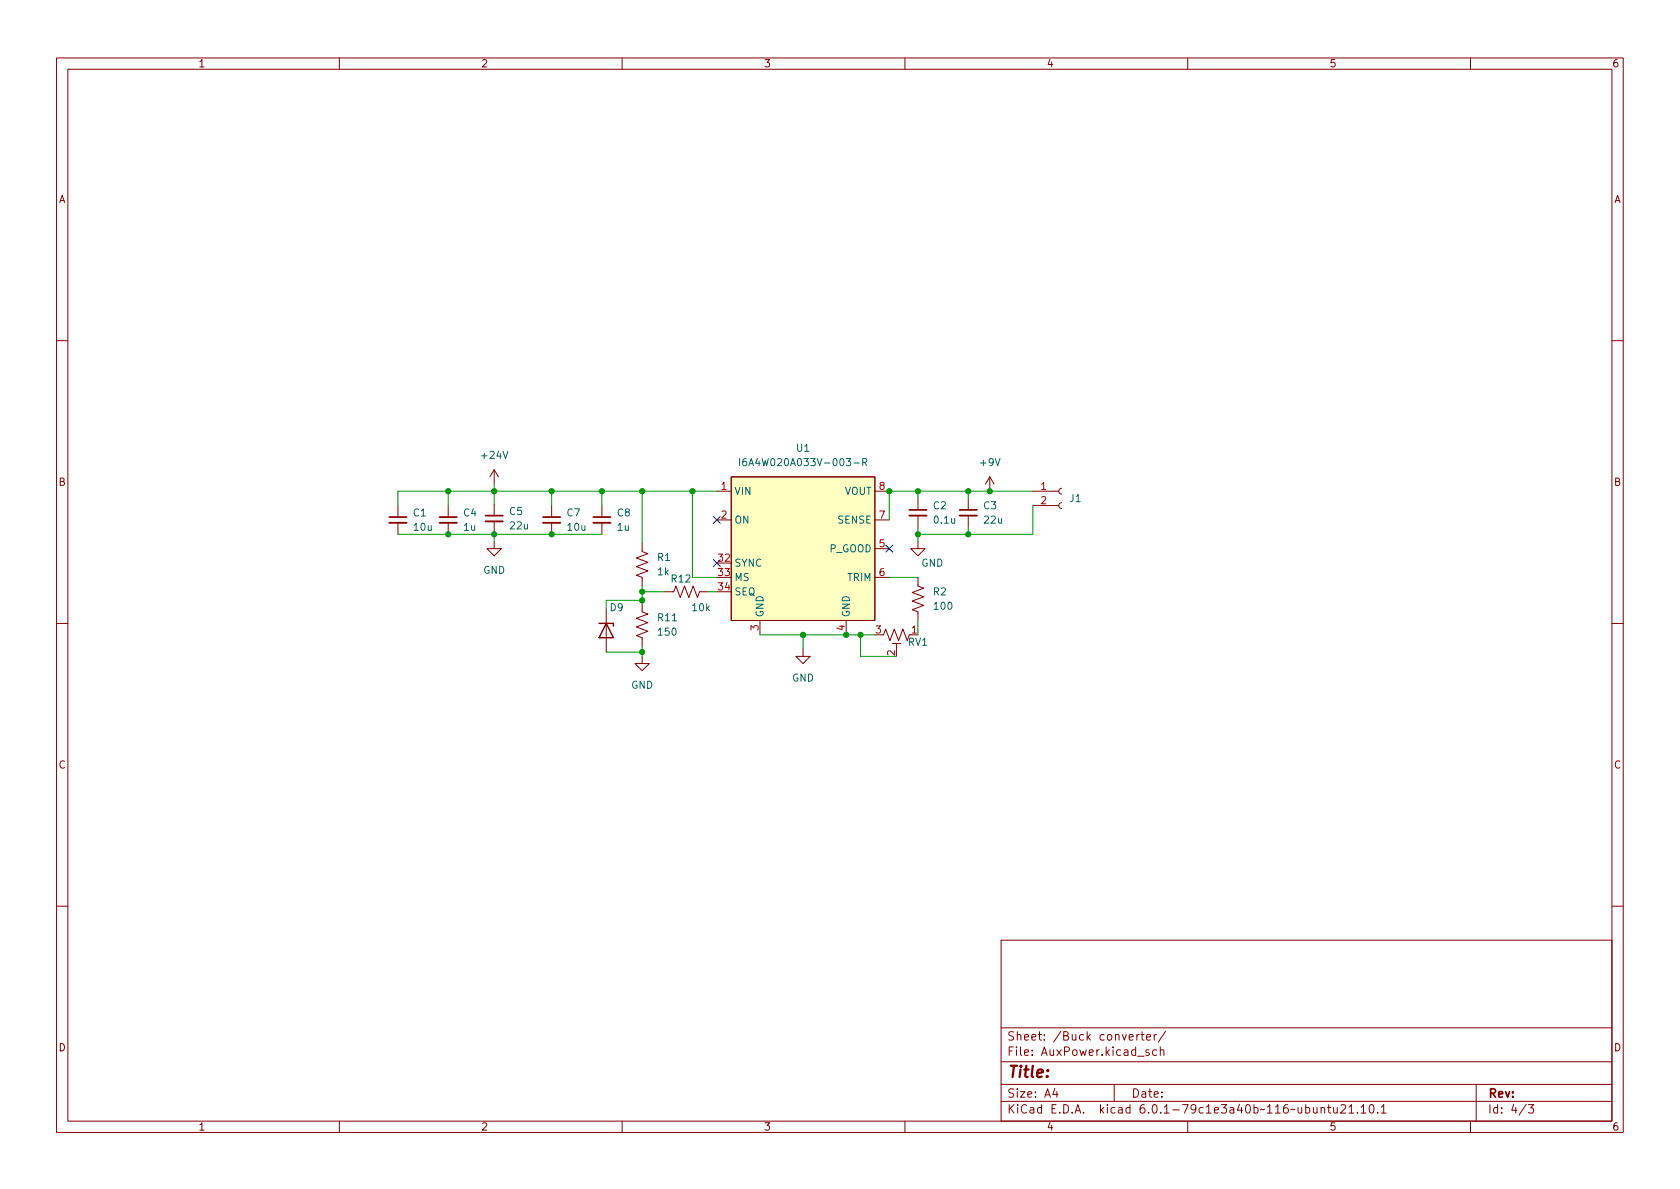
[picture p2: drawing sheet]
(kicad_sch (version 20211123) (generator eeschema)

 (paper "A4")

 (lib_symbols
  (symbol "Connector:Conn_01x02_Female" (pin_names (offset 1.016) hide) (in_bom yes) (on_board yes)
   (property "Reference" "J" (id 0) (at 0 2.54 0) (effects (font (size 1.27 1.27))))
   (property "Value" "Conn_01x02_Female" (id 1) (at 0 -5.08 0) (effects (font (size 1.27 1.27))))
   (property "Footprint" "" (id 2) (at 0 0 0) (effects (font (size 1.27 1.27)) hide))
   (property "Datasheet" "~" (id 3) (at 0 0 0) (effects (font (size 1.27 1.27)) hide))
   (symbol "Conn_01x02_Female_1_1"
    (arc (start 0 -2.032) (mid -0.508 -2.54) (end 0 -3.048) (stroke (width 0.1524) (type default) (color 0 0 0 0)) (fill (type none)))
    (polyline (pts (xy -1.27 -2.54) (xy -0.508 -2.54)) (stroke (width 0.1524) (type default) (color 0 0 0 0)) (fill (type none)))
    (polyline (pts (xy -1.27 0) (xy -0.508 0)) (stroke (width 0.1524) (type default) (color 0 0 0 0)) (fill (type none)))
    (arc (start 0 0.508) (mid -0.508 0) (end 0 -0.508) (stroke (width 0.1524) (type default) (color 0 0 0 0)) (fill (type none)))
    (pin passive line (at -5.08 0 0) (length 3.81) (name "Pin_1" (effects (font (size 1.27 1.27)))) (number "1" (effects (font (size 1.27 1.27)))))
    (pin passive line (at -5.08 -2.54 0) (length 3.81) (name "Pin_2" (effects (font (size 1.27 1.27)))) (number "2" (effects (font (size 1.27 1.27)))))))
  (symbol "Device:C_Small" (pin_numbers hide) (pin_names (offset 0.254) hide) (in_bom yes) (on_board yes)
   (property "Reference" "C" (id 0) (at 0.254 1.778 0) (effects (font (size 1.27 1.27)) (justify left)))
   (property "Value" "C_Small" (id 1) (at 0.254 -2.032 0) (effects (font (size 1.27 1.27)) (justify left)))
   (property "Footprint" "" (id 2) (at 0 0 0) (effects (font (size 1.27 1.27)) hide))
   (property "Datasheet" "~" (id 3) (at 0 0 0) (effects (font (size 1.27 1.27)) hide))
   (symbol "C_Small_0_1"
    (polyline (pts (xy -1.524 -0.508) (xy 1.524 -0.508)) (stroke (width 0.3302) (type default) (color 0 0 0 0)) (fill (type none)))
    (polyline (pts (xy -1.524 0.508) (xy 1.524 0.508)) (stroke (width 0.3048) (type default) (color 0 0 0 0)) (fill (type none))))
   (symbol "C_Small_1_1"
    (pin passive line (at 0 2.54 270) (length 2.032) (name "~" (effects (font (size 1.27 1.27)))) (number "1" (effects (font (size 1.27 1.27)))))
    (pin passive line (at 0 -2.54 90) (length 2.032) (name "~" (effects (font (size 1.27 1.27)))) (number "2" (effects (font (size 1.27 1.27)))))))
  (symbol "Device:D_Zener" (pin_numbers hide) (pin_names (offset 1.016) hide) (in_bom yes) (on_board yes)
   (property "Reference" "D9" (id 0) (at -4.064 0.508 90) (effects (font (size 1.27 1.27)) (justify left)))
   (property "Value" "3.3V" (id 1) (at -5.842 -2.54 90) (effects (font (size 1.27 1.27)) (justify left)))
   (property "Footprint" "Package_TO_SOT_SMD:SOT-23" (id 2) (at 0 0 0) (effects (font (size 1.27 1.27)) hide))
   (property "Datasheet" "~" (id 3) (at 0 0 0) (effects (font (size 1.27 1.27)) hide))
   (symbol "D_Zener_0_1"
    (polyline (pts (xy 1.27 0) (xy -1.27 0)) (stroke (width 0) (type default) (color 0 0 0 0)) (fill (type none)))
    (polyline (pts (xy -1.27 -1.27) (xy -1.27 1.27) (xy -0.762 1.27)) (stroke (width 0.254) (type default) (color 0 0 0 0)) (fill (type none)))
    (polyline (pts (xy 1.27 -1.27) (xy 1.27 1.27) (xy -1.27 0) (xy 1.27 -1.27)) (stroke (width 0.254) (type default) (color 0 0 0 0)) (fill (type none))))
   (symbol "D_Zener_1_1"
    (pin passive line (at 3.81 0 180) (length 2.54) (name "A" (effects (font (size 1.27 1.27)))) (number "1" (effects (font (size 1.27 1.27)))))
    (pin passive line (at -3.81 0 0) (length 2.54) (name "K" (effects (font (size 1.27 1.27)))) (number "3" (effects (font (size 1.27 1.27)))))))
  (symbol "Device:R_Potentiometer_Trim_US" (pin_names (offset 1.016) hide) (in_bom yes) (on_board yes)
   (property "Reference" "RV" (id 0) (at -4.445 0 90) (effects (font (size 1.27 1.27))))
   (property "Value" "R_Potentiometer_Trim_US" (id 1) (at -2.54 0 90) (effects (font (size 1.27 1.27))))
   (property "Footprint" "" (id 2) (at 0 0 0) (effects (font (size 1.27 1.27)) hide))
   (property "Datasheet" "~" (id 3) (at 0 0 0) (effects (font (size 1.27 1.27)) hide))
   (symbol "R_Potentiometer_Trim_US_0_1"
    (polyline (pts (xy 0 -2.286) (xy 0 -2.54)) (stroke (width 0) (type default) (color 0 0 0 0)) (fill (type none)))
    (polyline (pts (xy 0 2.286) (xy 0 2.54)) (stroke (width 0) (type default) (color 0 0 0 0)) (fill (type none)))
    (polyline (pts (xy 1.524 0.762) (xy 1.524 -0.762)) (stroke (width 0) (type default) (color 0 0 0 0)) (fill (type none)))
    (polyline (pts (xy 2.54 0) (xy 1.524 0)) (stroke (width 0) (type default) (color 0 0 0 0)) (fill (type none)))
    (polyline (pts (xy 0 -0.762) (xy 1.016 -1.143) (xy 0 -1.524) (xy -1.016 -1.905) (xy 0 -2.286)) (stroke (width 0) (type default) (color 0 0 0 0)) (fill (type none)))
    (polyline (pts (xy 0 0.762) (xy 1.016 0.381) (xy 0 0) (xy -1.016 -0.381) (xy 0 -0.762)) (stroke (width 0) (type default) (color 0 0 0 0)) (fill (type none)))
    (polyline (pts (xy 0 2.286) (xy 1.016 1.905) (xy 0 1.524) (xy -1.016 1.143) (xy 0 0.762)) (stroke (width 0) (type default) (color 0 0 0 0)) (fill (type none))))
   (symbol "R_Potentiometer_Trim_US_1_1"
    (pin passive line (at 0 3.81 270) (length 1.27) (name "1" (effects (font (size 1.27 1.27)))) (number "1" (effects (font (size 1.27 1.27)))))
    (pin passive line (at 3.81 0 180) (length 1.27) (name "2" (effects (font (size 1.27 1.27)))) (number "2" (effects (font (size 1.27 1.27)))))
    (pin passive line (at 0 -3.81 90) (length 1.27) (name "3" (effects (font (size 1.27 1.27)))) (number "3" (effects (font (size 1.27 1.27)))))))
  (symbol "Device:R_US" (pin_numbers hide) (pin_names (offset 0)) (in_bom yes) (on_board yes)
   (property "Reference" "R" (id 0) (at 2.54 0 90) (effects (font (size 1.27 1.27))))
   (property "Value" "R_US" (id 1) (at -2.54 0 90) (effects (font (size 1.27 1.27))))
   (property "Footprint" "" (id 2) (at 1.016 -0.254 90) (effects (font (size 1.27 1.27)) hide))
   (property "Datasheet" "~" (id 3) (at 0 0 0) (effects (font (size 1.27 1.27)) hide))
   (symbol "R_US_0_1"
    (polyline (pts (xy 0 -2.286) (xy 0 -2.54)) (stroke (width 0) (type default) (color 0 0 0 0)) (fill (type none)))
    (polyline (pts (xy 0 2.286) (xy 0 2.54)) (stroke (width 0) (type default) (color 0 0 0 0)) (fill (type none)))
    (polyline (pts (xy 0 -0.762) (xy 1.016 -1.143) (xy 0 -1.524) (xy -1.016 -1.905) (xy 0 -2.286)) (stroke (width 0) (type default) (color 0 0 0 0)) (fill (type none)))
    (polyline (pts (xy 0 0.762) (xy 1.016 0.381) (xy 0 0) (xy -1.016 -0.381) (xy 0 -0.762)) (stroke (width 0) (type default) (color 0 0 0 0)) (fill (type none)))
    (polyline (pts (xy 0 2.286) (xy 1.016 1.905) (xy 0 1.524) (xy -1.016 1.143) (xy 0 0.762)) (stroke (width 0) (type default) (color 0 0 0 0)) (fill (type none))))
   (symbol "R_US_1_1"
    (pin passive line (at 0 3.81 270) (length 1.27) (name "~" (effects (font (size 1.27 1.27)))) (number "1" (effects (font (size 1.27 1.27)))))
    (pin passive line (at 0 -3.81 90) (length 1.27) (name "~" (effects (font (size 1.27 1.27)))) (number "2" (effects (font (size 1.27 1.27)))))))
  (symbol "PDB:I6A4W020A033V-003-R" (in_bom yes) (on_board yes)
   (property "Reference" "U1" (id 0) (at 0 17.78 0) (effects (font (size 1.27 1.27))))
   (property "Value" "I6A4W020A033V-003-R" (id 1) (at 0 15.24 0) (effects (font (size 1.27 1.27))))
   (property "Footprint" "PDB:i6A4W" (id 2) (at 0 0 0) (effects (font (size 1.27 1.27)) hide))
   (property "Datasheet" "" (id 3) (at 0 0 0) (effects (font (size 1.27 1.27)) hide))
   (property "MFN#" "I6A24014A033V-003-R" (id 4) (at 0 0 0) (effects (font (size 1.27 1.27)) hide))
   (symbol "I6A4W020A033V-003-R_0_1"
    (rectangle (start -12.7 12.7) (end 12.7 -12.7) (stroke (width 0) (type default) (color 0 0 0 0)) (fill (type background))))
   (symbol "I6A4W020A033V-003-R_1_1"
    (pin input line (at -15.24 10.16 0) (length 2.54) (name "VIN" (effects (font (size 1.27 1.27)))) (number "1" (effects (font (size 1.27 1.27)))))
    (pin input line (at -15.24 5.08 0) (length 2.54) (name "ON" (effects (font (size 1.27 1.27)))) (number "2" (effects (font (size 1.27 1.27)))))
    (pin input line (at -7.62 -15.24 90) (length 2.54) (name "GND" (effects (font (size 1.27 1.27)))) (number "3" (effects (font (size 1.27 1.27)))))
    (pin input line (at -15.24 -2.54 0) (length 2.54) (name "SYNC" (effects (font (size 1.27 1.27)))) (number "32" (effects (font (size 1.27 1.27)))))
    (pin input line (at -15.24 -5.08 0) (length 2.54) (name "MS" (effects (font (size 1.27 1.27)))) (number "33" (effects (font (size 1.27 1.27)))))
    (pin input line (at -15.24 -7.62 0) (length 2.54) (name "SEQ" (effects (font (size 1.27 1.27)))) (number "34" (effects (font (size 1.27 1.27)))))
    (pin input line (at 7.62 -15.24 90) (length 2.54) (name "GND" (effects (font (size 1.27 1.27)))) (number "4" (effects (font (size 1.27 1.27)))))
    (pin input line (at 15.24 0 180) (length 2.54) (name "P_GOOD" (effects (font (size 1.27 1.27)))) (number "5" (effects (font (size 1.27 1.27)))))
    (pin input line (at 15.24 -5.08 180) (length 2.54) (name "TRIM" (effects (font (size 1.27 1.27)))) (number "6" (effects (font (size 1.27 1.27)))))
    (pin input line (at 15.24 5.08 180) (length 2.54) (name "SENSE" (effects (font (size 1.27 1.27)))) (number "7" (effects (font (size 1.27 1.27)))))
    (pin output line (at 15.24 10.16 180) (length 2.54) (name "VOUT" (effects (font (size 1.27 1.27)))) (number "8" (effects (font (size 1.27 1.27)))))))
  (symbol "power:+24V" (power) (pin_names (offset 0)) (in_bom yes) (on_board yes)
   (property "Reference" "#PWR" (id 0) (at 0 -3.81 0) (effects (font (size 1.27 1.27)) hide))
   (property "Value" "+24V" (id 1) (at 0 3.556 0) (effects (font (size 1.27 1.27))))
   (property "Footprint" "" (id 2) (at 0 0 0) (effects (font (size 1.27 1.27)) hide))
   (property "Datasheet" "" (id 3) (at 0 0 0) (effects (font (size 1.27 1.27)) hide))
   (symbol "+24V_0_1"
    (polyline (pts (xy -0.762 1.27) (xy 0 2.54)) (stroke (width 0) (type default) (color 0 0 0 0)) (fill (type none)))
    (polyline (pts (xy 0 0) (xy 0 2.54)) (stroke (width 0) (type default) (color 0 0 0 0)) (fill (type none)))
    (polyline (pts (xy 0 2.54) (xy 0.762 1.27)) (stroke (width 0) (type default) (color 0 0 0 0)) (fill (type none))))
   (symbol "+24V_1_1"
    (pin power_in line (at 0 0 90) (length 0) hide (name "+24V" (effects (font (size 1.27 1.27)))) (number "1" (effects (font (size 1.27 1.27)))))))
  (symbol "power:+9V" (power) (pin_names (offset 0)) (in_bom yes) (on_board yes)
   (property "Reference" "#PWR" (id 0) (at 0 -3.81 0) (effects (font (size 1.27 1.27)) hide))
   (property "Value" "+9V" (id 1) (at 0 3.556 0) (effects (font (size 1.27 1.27))))
   (property "Footprint" "" (id 2) (at 0 0 0) (effects (font (size 1.27 1.27)) hide))
   (property "Datasheet" "" (id 3) (at 0 0 0) (effects (font (size 1.27 1.27)) hide))
   (symbol "+9V_0_1"
    (polyline (pts (xy -0.762 1.27) (xy 0 2.54)) (stroke (width 0) (type default) (color 0 0 0 0)) (fill (type none)))
    (polyline (pts (xy 0 0) (xy 0 2.54)) (stroke (width 0) (type default) (color 0 0 0 0)) (fill (type none)))
    (polyline (pts (xy 0 2.54) (xy 0.762 1.27)) (stroke (width 0) (type default) (color 0 0 0 0)) (fill (type none))))
   (symbol "+9V_1_1"
    (pin power_in line (at 0 0 90) (length 0) hide (name "+9V" (effects (font (size 1.27 1.27)))) (number "1" (effects (font (size 1.27 1.27)))))))
  (symbol "power:GND" (power) (pin_names (offset 0)) (in_bom yes) (on_board yes)
   (property "Reference" "#PWR" (id 0) (at 0 -6.35 0) (effects (font (size 1.27 1.27)) hide))
   (property "Value" "GND" (id 1) (at 0 -3.81 0) (effects (font (size 1.27 1.27))))
   (property "Footprint" "" (id 2) (at 0 0 0) (effects (font (size 1.27 1.27)) hide))
   (property "Datasheet" "" (id 3) (at 0 0 0) (effects (font (size 1.27 1.27)) hide))
   (symbol "GND_0_1"
    (polyline (pts (xy 0 0) (xy 0 -1.27) (xy 1.27 -1.27) (xy 0 -2.54) (xy -1.27 -1.27) (xy 0 -1.27)) (stroke (width 0) (type default) (color 0 0 0 0)) (fill (type none))))
   (symbol "GND_1_1"
    (pin power_in line (at 0 0 270) (length 0) hide (name "GND" (effects (font (size 1.27 1.27)))) (number "1" (effects (font (size 1.27 1.27))))))))

 (junction (at 113.538 86.614) (diameter 0) (color 0 0 0 0))
 (junction (at 97.536 94.234) (diameter 0) (color 0 0 0 0))
 (junction (at 79.248 94.234) (diameter 0) (color 0 0 0 0))
 (junction (at 157.226 86.614) (diameter 0) (color 0 0 0 0))
 (junction (at 175.006 86.614) (diameter 0) (color 0 0 0 0))
 (junction (at 152.146 112.014) (diameter 0) (color 0 0 0 0))
 (junction (at 113.538 105.918) (diameter 0) (color 0 0 0 0))
 (junction (at 122.428 86.614) (diameter 0) (color 0 0 0 0))
 (junction (at 113.538 104.394) (diameter 0) (color 0 0 0 0))
 (junction (at 162.306 94.234) (diameter 0) (color 0 0 0 0))
 (junction (at 171.196 94.234) (diameter 0) (color 0 0 0 0))
 (junction (at 87.376 86.614) (diameter 0) (color 0 0 0 0))
 (junction (at 171.196 86.614) (diameter 0) (color 0 0 0 0))
 (junction (at 79.248 86.614) (diameter 0) (color 0 0 0 0))
 (junction (at 97.536 86.614) (diameter 0) (color 0 0 0 0))
 (junction (at 113.538 115.062) (diameter 0) (color 0 0 0 0))
 (junction (at 149.606 112.014) (diameter 0) (color 0 0 0 0))
 (junction (at 87.376 94.234) (diameter 0) (color 0 0 0 0))
 (junction (at 141.986 112.014) (diameter 0) (color 0 0 0 0))
 (junction (at 162.306 86.614) (diameter 0) (color 0 0 0 0))
 (junction (at 106.426 86.614) (diameter 0) (color 0 0 0 0))

 (no_connect (at 157.226 96.774))
 (no_connect (at 126.746 91.694))
 (no_connect (at 126.746 99.314))

 (wire (pts (xy 97.536 89.154) (xy 97.536 86.614)) (stroke (width 0) (type default) (color 0 0 0 0)))
 (wire (pts (xy 117.602 104.394) (xy 113.538 104.394)) (stroke (width 0) (type default) (color 0 0 0 0)))
 (wire (pts (xy 157.226 86.614) (xy 157.226 91.694)) (stroke (width 0) (type default) (color 0 0 0 0)))
 (wire (pts (xy 149.606 112.014) (xy 152.146 112.014)) (stroke (width 0) (type default) (color 0 0 0 0)))
 (wire (pts (xy 87.376 86.614) (xy 87.376 88.9)) (stroke (width 0) (type default) (color 0 0 0 0)))
 (wire (pts (xy 107.188 115.062) (xy 113.538 115.062)) (stroke (width 0) (type default) (color 0 0 0 0)))
 (wire (pts (xy 126.746 104.394) (xy 125.222 104.394)) (stroke (width 0) (type default) (color 0 0 0 0)))
 (wire (pts (xy 87.376 93.98) (xy 87.376 94.234)) (stroke (width 0) (type default) (color 0 0 0 0)))
 (wire (pts (xy 162.306 86.614) (xy 162.306 87.884)) (stroke (width 0) (type default) (color 0 0 0 0)))
 (wire (pts (xy 113.538 115.062) (xy 113.538 115.824)) (stroke (width 0) (type default) (color 0 0 0 0)))
 (wire (pts (xy 157.226 101.854) (xy 162.306 101.854)) (stroke (width 0) (type default) (color 0 0 0 0)))
 (wire (pts (xy 70.358 94.234) (xy 79.248 94.234)) (stroke (width 0) (type default) (color 0 0 0 0)))
 (wire (pts (xy 182.626 94.234) (xy 171.196 94.234)) (stroke (width 0) (type default) (color 0 0 0 0)))
 (wire (pts (xy 162.306 94.234) (xy 171.196 94.234)) (stroke (width 0) (type default) (color 0 0 0 0)))
 (wire (pts (xy 97.536 86.614) (xy 106.426 86.614)) (stroke (width 0) (type default) (color 0 0 0 0)))
 (wire (pts (xy 162.306 86.614) (xy 171.196 86.614)) (stroke (width 0) (type default) (color 0 0 0 0)))
 (wire (pts (xy 106.426 86.614) (xy 113.538 86.614)) (stroke (width 0) (type default) (color 0 0 0 0)))
 (wire (pts (xy 162.306 95.504) (xy 162.306 94.234)) (stroke (width 0) (type default) (color 0 0 0 0)))
 (wire (pts (xy 152.146 112.014) (xy 154.686 112.014)) (stroke (width 0) (type default) (color 0 0 0 0)))
 (wire (pts (xy 182.626 89.154) (xy 182.626 94.234)) (stroke (width 0) (type default) (color 0 0 0 0)))
 (wire (pts (xy 70.358 86.614) (xy 79.248 86.614)) (stroke (width 0) (type default) (color 0 0 0 0)))
 (wire (pts (xy 113.538 103.378) (xy 113.538 104.394)) (stroke (width 0) (type default) (color 0 0 0 0)))
 (wire (pts (xy 175.006 86.614) (xy 182.626 86.614)) (stroke (width 0) (type default) (color 0 0 0 0)))
 (wire (pts (xy 122.428 101.854) (xy 122.428 86.614)) (stroke (width 0) (type default) (color 0 0 0 0)))
 (wire (pts (xy 113.538 95.758) (xy 113.538 86.614)) (stroke (width 0) (type default) (color 0 0 0 0)))
 (wire (pts (xy 107.188 107.442) (xy 107.188 105.918)) (stroke (width 0) (type default) (color 0 0 0 0)))
 (wire (pts (xy 70.358 89.154) (xy 70.358 86.614)) (stroke (width 0) (type default) (color 0 0 0 0)))
 (wire (pts (xy 79.248 86.614) (xy 87.376 86.614)) (stroke (width 0) (type default) (color 0 0 0 0)))
 (wire (pts (xy 122.428 86.614) (xy 126.746 86.614)) (stroke (width 0) (type default) (color 0 0 0 0)))
 (wire (pts (xy 152.146 112.014) (xy 152.146 115.824)) (stroke (width 0) (type default) (color 0 0 0 0)))
 (wire (pts (xy 126.746 101.854) (xy 122.428 101.854)) (stroke (width 0) (type default) (color 0 0 0 0)))
 (wire (pts (xy 97.536 94.234) (xy 87.376 94.234)) (stroke (width 0) (type default) (color 0 0 0 0)))
 (wire (pts (xy 87.376 85.344) (xy 87.376 86.614)) (stroke (width 0) (type default) (color 0 0 0 0)))
 (wire (pts (xy 141.986 112.014) (xy 149.606 112.014)) (stroke (width 0) (type default) (color 0 0 0 0)))
 (wire (pts (xy 113.538 104.394) (xy 113.538 105.918)) (stroke (width 0) (type default) (color 0 0 0 0)))
 (wire (pts (xy 113.538 105.918) (xy 113.538 106.426)) (stroke (width 0) (type default) (color 0 0 0 0)))
 (wire (pts (xy 171.196 94.234) (xy 171.196 92.964)) (stroke (width 0) (type default) (color 0 0 0 0)))
 (wire (pts (xy 79.248 86.614) (xy 79.248 89.154)) (stroke (width 0) (type default) (color 0 0 0 0)))
 (wire (pts (xy 107.188 105.918) (xy 113.538 105.918)) (stroke (width 0) (type default) (color 0 0 0 0)))
 (wire (pts (xy 97.536 94.234) (xy 106.426 94.234)) (stroke (width 0) (type default) (color 0 0 0 0)))
 (wire (pts (xy 113.538 115.062) (xy 113.538 114.046)) (stroke (width 0) (type default) (color 0 0 0 0)))
 (wire (pts (xy 141.986 112.014) (xy 141.986 114.554)) (stroke (width 0) (type default) (color 0 0 0 0)))
 (wire (pts (xy 113.538 86.614) (xy 122.428 86.614)) (stroke (width 0) (type default) (color 0 0 0 0)))
 (wire (pts (xy 134.366 112.014) (xy 141.986 112.014)) (stroke (width 0) (type default) (color 0 0 0 0)))
 (wire (pts (xy 162.306 109.474) (xy 162.306 112.014)) (stroke (width 0) (type default) (color 0 0 0 0)))
 (wire (pts (xy 162.306 94.234) (xy 162.306 92.964)) (stroke (width 0) (type default) (color 0 0 0 0)))
 (wire (pts (xy 171.196 86.614) (xy 171.196 87.884)) (stroke (width 0) (type default) (color 0 0 0 0)))
 (wire (pts (xy 79.248 94.234) (xy 87.376 94.234)) (stroke (width 0) (type default) (color 0 0 0 0)))
 (wire (pts (xy 106.426 86.614) (xy 106.426 89.154)) (stroke (width 0) (type default) (color 0 0 0 0)))
 (wire (pts (xy 152.146 115.824) (xy 158.496 115.824)) (stroke (width 0) (type default) (color 0 0 0 0)))
 (wire (pts (xy 87.376 94.234) (xy 87.376 95.504)) (stroke (width 0) (type default) (color 0 0 0 0)))
 (wire (pts (xy 171.196 86.614) (xy 175.006 86.614)) (stroke (width 0) (type default) (color 0 0 0 0)))
 (wire (pts (xy 87.376 86.614) (xy 97.536 86.614)) (stroke (width 0) (type default) (color 0 0 0 0)))
 (wire (pts (xy 157.226 86.614) (xy 162.306 86.614)) (stroke (width 0) (type default) (color 0 0 0 0)))

 (symbol (lib_id "Device:C_Small") (at 79.248 91.694 0) (unit 1) (in_bom yes) (on_board yes) (fields_autoplaced)
  (property "Reference" "C4" (id 0) (at 81.788 90.4302 0) (effects (font (size 1.27 1.27)) (justify left)))
  (property "Value" "1u" (id 1) (at 81.788 92.9702 0) (effects (font (size 1.27 1.27)) (justify left)))
  (property "Footprint" "Capacitor_SMD:C_0603_1608Metric" (id 2) (at 79.248 91.694 0) (effects (font (size 1.27 1.27)) hide))
  (property "Datasheet" "~" (id 3) (at 79.248 91.694 0) (effects (font (size 1.27 1.27)) hide)) (pin "1") (pin "2"))

 (symbol (lib_id "power:+24V") (at 87.376 85.344 0) (unit 1) (in_bom yes) (on_board yes) (fields_autoplaced)
  (property "Reference" "#PWR02" (id 0) (at 87.376 89.154 0) (effects (font (size 1.27 1.27)) hide))
  (property "Value" "+24V" (id 1) (at 87.376 80.264 0))
  (property "Footprint" "" (id 2) (at 87.376 85.344 0) (effects (font (size 1.27 1.27)) hide))
  (property "Datasheet" "" (id 3) (at 87.376 85.344 0) (effects (font (size 1.27 1.27)) hide)) (pin "1"))

 (symbol (lib_id "power:+9V") (at 175.006 86.614 0) (unit 1) (in_bom yes) (on_board yes) (fields_autoplaced)
  (property "Reference" "#PWR0117" (id 0) (at 175.006 90.424 0) (effects (font (size 1.27 1.27)) hide))
  (property "Value" "+9V" (id 1) (at 175.006 81.534 0))
  (property "Footprint" "" (id 2) (at 175.006 86.614 0) (effects (font (size 1.27 1.27)) hide))
  (property "Datasheet" "" (id 3) (at 175.006 86.614 0) (effects (font (size 1.27 1.27)) hide)) (pin "1"))

 (symbol (lib_id "Device:R_US") (at 162.306 105.664 0) (unit 1) (in_bom yes) (on_board yes) (fields_autoplaced)
  (property "Reference" "R2" (id 0) (at 164.846 104.3939 0) (effects (font (size 1.27 1.27)) (justify left)))
  (property "Value" "100" (id 1) (at 164.846 106.9339 0) (effects (font (size 1.27 1.27)) (justify left)))
  (property "Footprint" "Resistor_SMD:R_0805_2012Metric" (id 2) (at 163.322 105.918 90) (effects (font (size 1.27 1.27)) hide))
  (property "Datasheet" "~" (id 3) (at 162.306 105.664 0) (effects (font (size 1.27 1.27)) hide)) (pin "1") (pin "2"))

 (symbol (lib_id "Device:R_US") (at 121.412 104.394 90) (unit 1) (in_bom yes) (on_board yes)
  (property "Reference" "R12" (id 0) (at 120.396 102.108 90))
  (property "Value" "10k" (id 1) (at 123.952 107.188 90))
  (property "Footprint" "Resistor_SMD:R_0805_2012Metric" (id 2) (at 121.666 103.378 90) (effects (font (size 1.27 1.27)) hide))
  (property "Datasheet" "~" (id 3) (at 121.412 104.394 0) (effects (font (size 1.27 1.27)) hide)) (pin "1") (pin "2"))

 (symbol (lib_id "Device:C_Small") (at 171.196 90.424 0) (unit 1) (in_bom yes) (on_board yes) (fields_autoplaced)
  (property "Reference" "C3" (id 0) (at 173.736 89.1602 0) (effects (font (size 1.27 1.27)) (justify left)))
  (property "Value" "22u" (id 1) (at 173.736 91.7002 0) (effects (font (size 1.27 1.27)) (justify left)))
  (property "Footprint" "Capacitor_Tantalum_SMD:CP_EIA-7343-15_Kemet-W" (id 2) (at 171.196 90.424 0) (effects (font (size 1.27 1.27)) hide))
  (property "Datasheet" "~" (id 3) (at 171.196 90.424 0) (effects (font (size 1.27 1.27)) hide)) (pin "1") (pin "2"))

 (symbol (lib_id "Device:C_Small") (at 97.536 91.694 0) (unit 1) (in_bom yes) (on_board yes) (fields_autoplaced)
  (property "Reference" "C7" (id 0) (at 100.076 90.4302 0) (effects (font (size 1.27 1.27)) (justify left)))
  (property "Value" "10u" (id 1) (at 100.076 92.9702 0) (effects (font (size 1.27 1.27)) (justify left)))
  (property "Footprint" "Capacitor_SMD:C_0603_1608Metric" (id 2) (at 97.536 91.694 0) (effects (font (size 1.27 1.27)) hide))
  (property "Datasheet" "~" (id 3) (at 97.536 91.694 0) (effects (font (size 1.27 1.27)) hide)) (pin "1") (pin "2"))

 (symbol (lib_id "Device:C_Small") (at 70.358 91.694 0) (unit 1) (in_bom yes) (on_board yes) (fields_autoplaced)
  (property "Reference" "C1" (id 0) (at 72.898 90.4302 0) (effects (font (size 1.27 1.27)) (justify left)))
  (property "Value" "10u" (id 1) (at 72.898 92.9702 0) (effects (font (size 1.27 1.27)) (justify left)))
  (property "Footprint" "Capacitor_SMD:C_0603_1608Metric" (id 2) (at 70.358 91.694 0) (effects (font (size 1.27 1.27)) hide))
  (property "Datasheet" "~" (id 3) (at 70.358 91.694 0) (effects (font (size 1.27 1.27)) hide)) (pin "1") (pin "2"))

 (symbol (lib_id "Device:C_Small") (at 106.426 91.694 0) (unit 1) (in_bom yes) (on_board yes) (fields_autoplaced)
  (property "Reference" "C8" (id 0) (at 108.966 90.4302 0) (effects (font (size 1.27 1.27)) (justify left)))
  (property "Value" "1u" (id 1) (at 108.966 92.9702 0) (effects (font (size 1.27 1.27)) (justify left)))
  (property "Footprint" "Capacitor_SMD:C_0603_1608Metric" (id 2) (at 106.426 91.694 0) (effects (font (size 1.27 1.27)) hide))
  (property "Datasheet" "~" (id 3) (at 106.426 91.694 0) (effects (font (size 1.27 1.27)) hide)) (pin "1") (pin "2"))

 (symbol (lib_id "Connector:Conn_01x02_Female") (at 187.706 86.614 0) (unit 1) (in_bom yes) (on_board yes) (fields_autoplaced)
  (property "Reference" "J1" (id 0) (at 188.976 87.8839 0) (effects (font (size 1.27 1.27)) (justify left)))
  (property "Value" "Conn_01x02_Female" (id 1) (at 188.976 89.1539 0) (effects (font (size 1.27 1.27)) (justify left) hide))
  (property "Footprint" "Connector_JST:JST_XH_B2B-XH-A_1x02_P2.50mm_Vertical" (id 2) (at 187.706 86.614 0) (effects (font (size 1.27 1.27)) hide))
  (property "Datasheet" "~" (id 3) (at 187.706 86.614 0) (effects (font (size 1.27 1.27)) hide)) (pin "1") (pin "2"))

 (symbol (lib_id "power:GND") (at 87.376 95.504 0) (unit 1) (in_bom yes) (on_board yes) (fields_autoplaced)
  (property "Reference" "#PWR03" (id 0) (at 87.376 101.854 0) (effects (font (size 1.27 1.27)) hide))
  (property "Value" "GND" (id 1) (at 87.376 100.584 0))
  (property "Footprint" "" (id 2) (at 87.376 95.504 0) (effects (font (size 1.27 1.27)) hide))
  (property "Datasheet" "" (id 3) (at 87.376 95.504 0) (effects (font (size 1.27 1.27)) hide)) (pin "1"))

 (symbol (lib_id "Device:C_Small") (at 87.376 91.44 0) (unit 1) (in_bom yes) (on_board yes) (fields_autoplaced)
  (property "Reference" "C5" (id 0) (at 89.916 90.1762 0) (effects (font (size 1.27 1.27)) (justify left)))
  (property "Value" "22u" (id 1) (at 89.916 92.7162 0) (effects (font (size 1.27 1.27)) (justify left)))
  (property "Footprint" "Capacitor_Tantalum_SMD:CP_EIA-7343-15_Kemet-W" (id 2) (at 87.376 91.44 0) (effects (font (size 1.27 1.27)) hide))
  (property "Datasheet" "~" (id 3) (at 87.376 91.44 0) (effects (font (size 1.27 1.27)) hide)) (pin "1") (pin "2"))

 (symbol (lib_id "power:GND") (at 113.538 115.824 0) (unit 1) (in_bom yes) (on_board yes) (fields_autoplaced)
  (property "Reference" "#PWR0118" (id 0) (at 113.538 122.174 0) (effects (font (size 1.27 1.27)) hide))
  (property "Value" "GND" (id 1) (at 113.538 120.904 0))
  (property "Footprint" "" (id 2) (at 113.538 115.824 0) (effects (font (size 1.27 1.27)) hide))
  (property "Datasheet" "" (id 3) (at 113.538 115.824 0) (effects (font (size 1.27 1.27)) hide)) (pin "1"))

 (symbol (lib_id "Device:R_US") (at 113.538 110.236 0) (unit 1) (in_bom yes) (on_board yes) (fields_autoplaced)
  (property "Reference" "R11" (id 0) (at 116.078 108.9659 0) (effects (font (size 1.27 1.27)) (justify left)))
  (property "Value" "150" (id 1) (at 116.078 111.5059 0) (effects (font (size 1.27 1.27)) (justify left)))
  (property "Footprint" "Resistor_SMD:R_0805_2012Metric" (id 2) (at 114.554 110.49 90) (effects (font (size 1.27 1.27)) hide))
  (property "Datasheet" "~" (id 3) (at 113.538 110.236 0) (effects (font (size 1.27 1.27)) hide)) (pin "1") (pin "2"))

 (symbol (lib_id "power:GND") (at 141.986 114.554 0) (unit 1) (in_bom yes) (on_board yes) (fields_autoplaced)
  (property "Reference" "#PWR04" (id 0) (at 141.986 120.904 0) (effects (font (size 1.27 1.27)) hide))
  (property "Value" "GND" (id 1) (at 141.986 119.634 0))
  (property "Footprint" "" (id 2) (at 141.986 114.554 0) (effects (font (size 1.27 1.27)) hide))
  (property "Datasheet" "" (id 3) (at 141.986 114.554 0) (effects (font (size 1.27 1.27)) hide)) (pin "1"))

 (symbol (lib_id "Device:R_Potentiometer_Trim_US") (at 158.496 112.014 270) (unit 1) (in_bom yes) (on_board yes)
  (property "Reference" "RV1" (id 0) (at 162.306 113.284 90))
  (property "Value" "50k" (id 1) (at 171.196 115.824 90) (effects (font (size 1.27 1.27)) hide))
  (property "Footprint" "Potentiometer_THT:Potentiometer_Bourns_3266Y_Vertical" (id 2) (at 158.496 112.014 0) (effects (font (size 1.27 1.27)) hide))
  (property "Datasheet" "" (id 3) (at 158.496 112.014 0) (effects (font (size 1.27 1.27)) hide))
  (property "MFN#" "3266W-1-503LF" (id 4) (at 158.496 112.014 90) (effects (font (size 1.27 1.27)) hide)) (pin "1") (pin "2") (pin "3"))

 (symbol (lib_id "Device:D_Zener") (at 107.188 111.252 270) (unit 1) (in_bom yes) (on_board yes)
  (property "Reference" "D9" (id 0) (at 107.696 107.188 90) (effects (font (size 1.27 1.27)) (justify left)))
  (property "Value" "BZX8450-C2V2VL" (id 1) (at 104.648 105.41 90) (effects (font (size 1.27 1.27)) (justify left) hide))
  (property "Footprint" "Package_TO_SOT_SMD:SOT-23" (id 2) (at 107.188 111.252 0) (effects (font (size 1.27 1.27)) hide))
  (property "Datasheet" "~" (id 3) (at 107.188 111.252 0) (effects (font (size 1.27 1.27)) hide))
  (property "MFN#" "BZX8450-C2V2VL" (id 4) (at 107.188 111.252 90) (effects (font (size 1.27 1.27)) hide)) (pin "3") (pin "1"))

 (symbol (lib_id "Device:C_Small") (at 162.306 90.424 0) (unit 1) (in_bom yes) (on_board yes) (fields_autoplaced)
  (property "Reference" "C2" (id 0) (at 164.846 89.1602 0) (effects (font (size 1.27 1.27)) (justify left)))
  (property "Value" "0.1u" (id 1) (at 164.846 91.7002 0) (effects (font (size 1.27 1.27)) (justify left)))
  (property "Footprint" "Capacitor_SMD:C_0603_1608Metric" (id 2) (at 162.306 90.424 0) (effects (font (size 1.27 1.27)) hide))
  (property "Datasheet" "~" (id 3) (at 162.306 90.424 0) (effects (font (size 1.27 1.27)) hide)) (pin "1") (pin "2"))

 (symbol (lib_id "PDB:I6A4W020A033V-003-R") (at 141.986 96.774 0) (unit 1) (in_bom yes) (on_board yes) (fields_autoplaced)
  (property "Reference" "U1" (id 0) (at 141.986 78.994 0))
  (property "Value" "I6A4W020A033V-003-R" (id 1) (at 141.986 81.534 0))
  (property "Footprint" "PDB:i6A4W" (id 2) (at 141.986 96.774 0) (effects (font (size 1.27 1.27)) hide))
  (property "Datasheet" "" (id 3) (at 141.986 96.774 0) (effects (font (size 1.27 1.27)) hide))
  (property "MFN#" "I6A24014A033V-003-R" (id 4) (at 141.986 96.774 0) (effects (font (size 1.27 1.27)) hide)) (pin "1") (pin "2") (pin "3") (pin "32") (pin "33") (pin "34") (pin "4") (pin "5") (pin "6") (pin "7") (pin "8"))

 (symbol (lib_id "power:GND") (at 162.306 95.504 0) (unit 1) (in_bom yes) (on_board yes)
  (property "Reference" "#PWR05" (id 0) (at 162.306 101.854 0) (effects (font (size 1.27 1.27)) hide))
  (property "Value" "GND" (id 1) (at 164.846 99.314 0))
  (property "Footprint" "" (id 2) (at 162.306 95.504 0) (effects (font (size 1.27 1.27)) hide))
  (property "Datasheet" "" (id 3) (at 162.306 95.504 0) (effects (font (size 1.27 1.27)) hide)) (pin "1"))

 (symbol (lib_id "Device:R_US") (at 113.538 99.568 0) (unit 1) (in_bom yes) (on_board yes) (fields_autoplaced)
  (property "Reference" "R1" (id 0) (at 116.078 98.2979 0) (effects (font (size 1.27 1.27)) (justify left)))
  (property "Value" "1k" (id 1) (at 116.078 100.8379 0) (effects (font (size 1.27 1.27)) (justify left)))
  (property "Footprint" "Resistor_SMD:R_0805_2012Metric" (id 2) (at 114.554 99.822 90) (effects (font (size 1.27 1.27)) hide))
  (property "Datasheet" "~" (id 3) (at 113.538 99.568 0) (effects (font (size 1.27 1.27)) hide)) (pin "1") (pin "2")))
